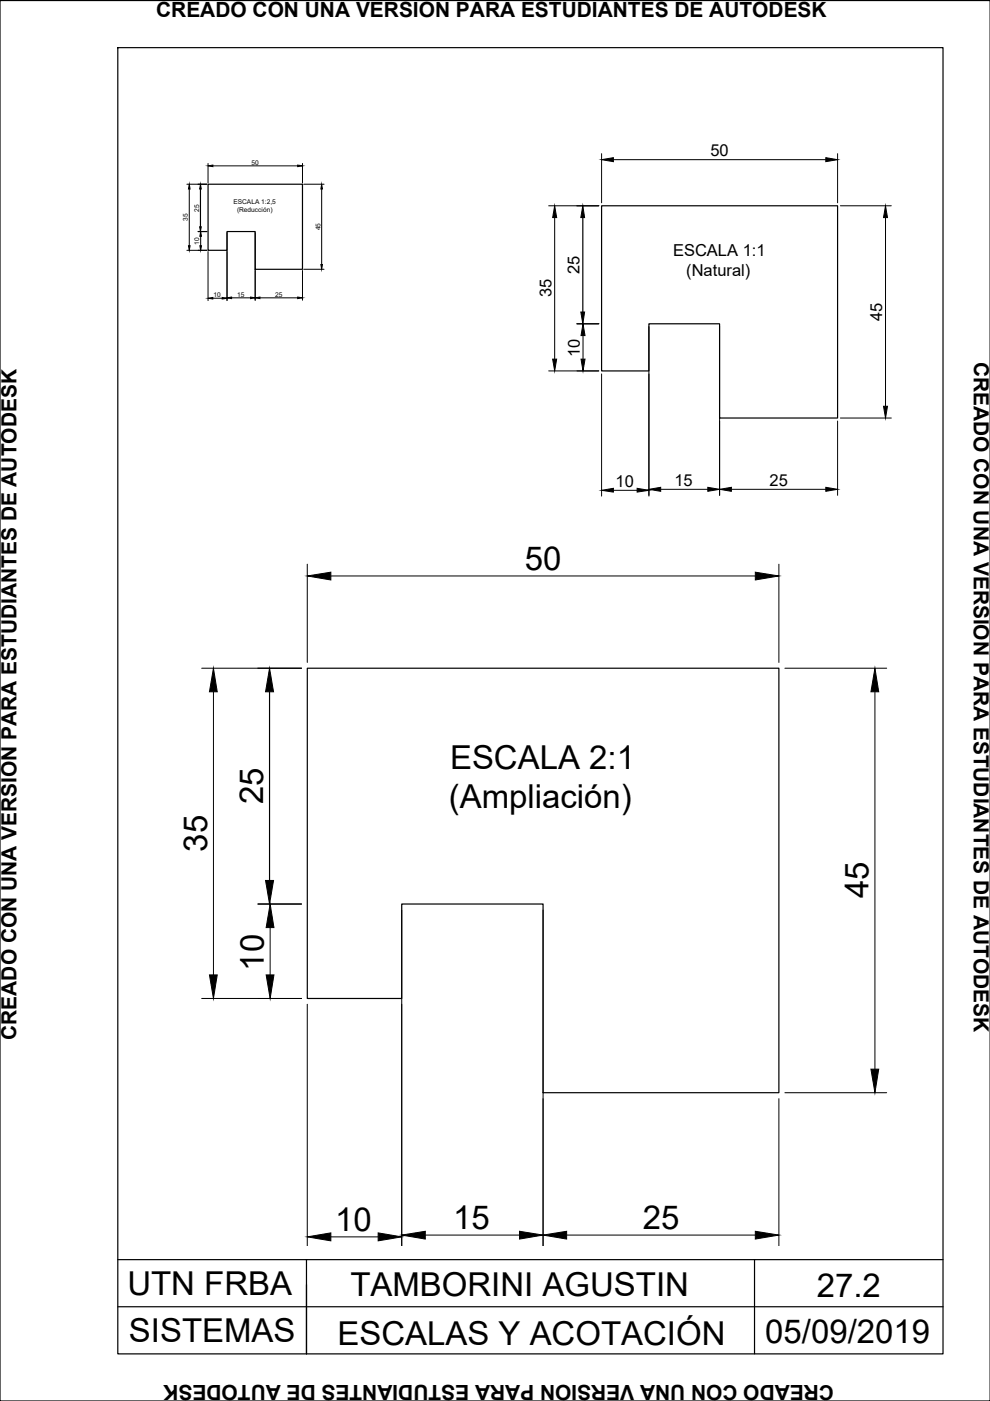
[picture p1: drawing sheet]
<svg xmlns="http://www.w3.org/2000/svg" width="210mm" height="297mm" viewBox="0 0 210 297" stroke-linecap="round" stroke-linejoin="round" font-family="sans-serif">
<!-- layer: 0 -->
<path d="M42 39.1h1.9M44.1 39.1h20v18h-10v-8h-6v4h-4zM42 49.1h1.9M42.5 40.1v8M122.3 43.6h4.7M123.6 46.1v20.1M127.6 43.6h50v45h-25v-19.9h-15v9.9h-10zM122.3 68.7h4.7M54.7 141.7h9.2M57.1 146.7v40M65.2 141.7h99.9v90h-50v-40h-29.9v20h-20zM54.7 191.7h9.2" fill="none" stroke="#000" stroke-width=".25"/>
<!-- layer: Acotaciones -->
<g fill="none" stroke="#000" stroke-width=".21">
<path d="M39.6 39.1h4.3M44.1 34.7v4.1M45.1 35.2h18M64.1 34.7v4.1M64.4 39.1h4.3M127.6 32.6v10.4M130 33.9h45.1M177.6 32.6v10.4M39.6 53.1h4.3M40.1 40.1v12M42 49.1h1.9M42.5 50.1v2"/>
<path d="M44.1 53.3v10.4M48.1 49.3v14.4M54.1 49.3v14.4M64.1 57.3v6.4M64.4 57.1h4.3M68.2 40.1v16M116.3 43.6h10.7M117.6 46.1v30M178.2 43.6h10.8M187.7 46.1v40M45.1 63.2h2M49.1 63.1h4"/>
<path d="M55.1 63.1h8M116.3 78.6h10.7M122.3 68.7h4.7M123.6 71.1v5M127.6 79.3v25.9M137.6 69.2v36M152.6 69.2v35.8M177.6 89.3v15.7M178.2 88.6h10.8M65.2 119.6v20.8M130 104h5.1M140.1 103.7h10"/>
<path d="M155.1 103.7h20M165.1 119.6v20.8M70.1 122.1h90M42.8 141.7h21.1M45.3 146.7v60M166.4 141.7h21.6M185.5 146.7v80M54.8 191.7h9.1M57.3 196.7v10M85.2 192.9v71.2M115.1 192.9v71.2M42.8 211.7h21.1"/>
<path d="M65.2 212.9v51.2M165.1 232.9v31.2M166.4 231.7h21.6M70.1 262.2h10.1M90.2 261.9h20M120.1 261.9h40"/>
</g>
<g fill="#000" stroke="#000" stroke-width=".21">
<path d="M44.1 35.2l1-.2v.3zM63.1 35l1 .2-1 .1zM127.6 33.9l2.4-.5v.9zM175.1 33.4l2.5 .5-2.5 .4zM40.1 39.1l.2 1h-.3zM40 52.1h.3l-.2 1zM42.5 49.1l.2 1h-.3zM42.4 52.1h.3l-.2 1zM68 56.1h.4l-.2 1zM68.2 39.1l.2 1h-.4zM117.6 43.6l.4 2.5h-.8zM187.7 43.6l.5 2.5h-.9z"/>
<path d="M44.1 63.2l1-.1v.3zM47.1 63.1l1 .1-1 .2zM48.1 63.1l1-.1v.3zM53.1 63l1 .1-1 .2zM54.1 63.1l1-.1v.3zM63.1 63l1 .1-1 .2zM117.2 76.1h.8l-.4 2.5zM123.6 68.7l.4 2.4h-.8zM123.2 76.1h.8l-.4 2.5zM187.3 86.1h.9l-.5 2.5zM127.6 104l2.4-.5v.8zM135.1 103.5l2.5 .5-2.5 .3z"/>
<path d="M137.6 103.7l2.5-.4v.9zM150.1 103.3l2.5 .4-2.5 .5zM152.6 103.7l2.5-.4v.9zM175.1 103.3l2.5 .4-2.5 .5zM65.2 122.1l4.9-.8v1.7zM160.1 121.3l5 .8-5 .9zM45.3 141.7l.8 5h-1.7zM185.5 141.7l.8 5h-1.6zM57.3 191.7l.8 5h-1.7zM44.4 206.7h1.7l-.8 5zM56.4 206.7h1.7l-.8 5zM184.7 226.7h1.6l-.8 5z"/>
<path d="M65.2 262.2l4.9-.8v1.7zM80.2 261.4l5 .8-5 .9zM85.2 261.9l5-.8v1.6zM110.2 261.1l4.9 .8-4.9 .8zM115.1 261.9l5-.8v1.6zM160.1 261.1l5 .8-5 .8z"/>
</g>
<!-- layer: 0 -->
<path d="M42.3 48.1h.4l-.2 1zM42.5 39.1l.2 1h-.4zM123.6 43.6l.4 2.5h-.9zM123.1 66.2h.9l-.4 2.5zM57.1 141.7l.9 5h-1.7zM56.3 186.7h1.7l-.9 5z" fill="#000" stroke="#000" stroke-width=".21"/>
<!-- layer: Rotulo -->
<path d="M0 .1h209.9v296.9h-209.9zM25 10.1h174.9v276.9h-174.9zM25 267.1h174.9M25 277.1h174.9M65 267.1v19.9v-14.6M160 267.1v19.9" fill="none" stroke="#000" stroke-width=".25"/>
<g font-size="7">
<text x="111.3" y="120.8">50</text>
<text x="95.4" y="163">ESCALA 2:1</text>
<text x="55.8" y="170.5" transform="rotate(-90 55.8 170.5)">25</text>
<text x="95.2" y="171.4">(Ampliación)</text>
<text x="43.9" y="180.6" transform="rotate(-90 43.9 180.6)">35</text>
<text x="184.1" y="190.5" transform="rotate(-90 184.1 190.5)">45</text>
<text x="55.9" y="205.8" transform="rotate(-90 55.9 205.8)">10</text>
<text x="71.1" y="260.9">10</text>
<text x="96.1" y="260.5">15</text>
<text x="136.3" y="260.5">25</text>
<text x="27" y="274.6">UTN FRBA</text>
<text x="74.3" y="274.9">TAMBORINI AGUSTIN</text>
<text x="173.2" y="275">27.2</text>
<text x="27.3" y="284.5">SISTEMAS</text>
<text x="71.5" y="285.1">ESCALAS Y ACOTACIÓN</text>
<text x="162.3" y="284.8">05/09/2019</text>
</g>
<g font-size="4.4">
<text x="33.1" y="3.6">CREADO CON UNA VERSIÓN PARA ESTUDIANTES DE AUTODESK</text>
<text x="206.5" y="76.7" transform="rotate(90 206.5 76.7)">CREADO CON UNA VERSIÓN PARA ESTUDIANTES DE AUTODESK</text>
<text x="3.5" y="220.5" transform="rotate(-90 3.5 220.5)">CREADO CON UNA VERSIÓN PARA ESTUDIANTES DE AUTODESK</text>
<text x="176.8" y="293.6" transform="rotate(-180 176.8 293.6)">CREADO CON UNA VERSIÓN PARA ESTUDIANTES DE AUTODESK</text>
</g>
<g font-size="3.5">
<text x="150.6" y="33.2">50</text>
<text x="122.9" y="58.1" transform="rotate(-90 122.9 58.1)">25</text>
<text x="142.7" y="54.3">ESCALA 1:1</text>
<text x="145.5" y="58.5">(Natural)</text>
<text x="116.9" y="63.1" transform="rotate(-90 116.9 63.1)">35</text>
<text x="187.1" y="68" transform="rotate(-90 187.1 68)">45</text>
<text x="122.9" y="75.7" transform="rotate(-90 122.9 75.7)">10</text>
<text x="130.5" y="103.3">10</text>
<text x="143" y="103.1">15</text>
<text x="163.2" y="103.1">25</text>
</g>
<g font-size="1.4">
<text x="53.3" y="34.9">50</text>
<text x="39.8" y="46.8" transform="rotate(-90 39.8 46.8)">35</text>
<text x="42.2" y="44.9" transform="rotate(-90 42.2 44.9)">25</text>
<text x="49.5" y="43.3">ESCALA 1:2,5</text>
<text x="50.2" y="45">(Reducción)</text>
<text x="42.2" y="51.9" transform="rotate(-90 42.2 51.9)">10</text>
<text x="67.9" y="48.8" transform="rotate(-90 67.9 48.8)">45</text>
<text x="45.3" y="62.9">10</text>
<text x="50.3" y="62.9">15</text>
<text x="58.3" y="62.9">25</text>
</g>
</svg>
